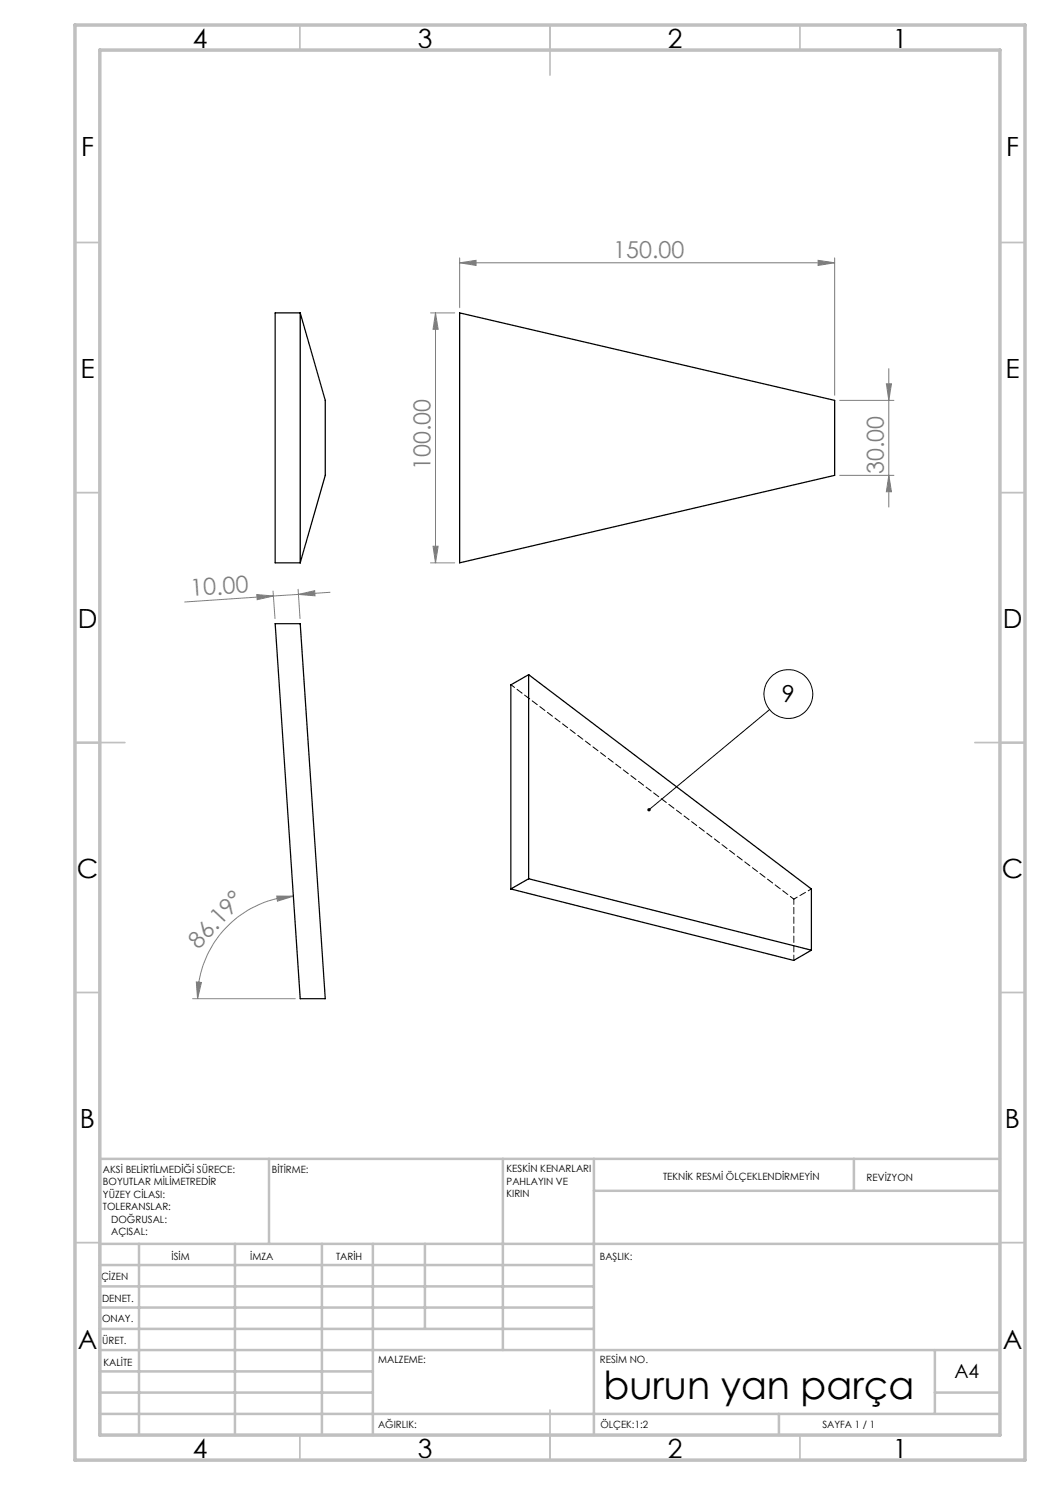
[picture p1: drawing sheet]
<svg xmlns="http://www.w3.org/2000/svg" width="210mm" height="297mm" viewBox="0 0 210 297" stroke-linecap="round" stroke-linejoin="round" font-family="sans-serif">
<g fill="none" stroke="#000" stroke-width=".2">
<path d="M153.9 141.9l-24.1 20.1"/>
<circle cx="157.7" cy="138.8" r="4.9"/>
</g>
<g fill="none" stroke="#808080" stroke-width=".2">
<path d="M91.9 52.6l3.3-.5v1zM91.9 51.6v10M91.9 52.6h75M163.6 52.1l3.3 .5-3.3 .5zM166.9 51.6v27.5M86.1 62.6h4.8M87.1 62.6v50M87.1 62.6l.5 3.3h-1zM177.3 76.8h1l-.5 3.3zM177.8 73.7v27.7M167.9 80.1h10.9M167.9 95.1h10.9"/>
<path d="M177.8 95.1l.5 3.3h-1zM51.4 118.9l3.3 .3-3.3 .7zM54.6 118.2l.4 5.5M59.6 117.9l.4 5.8M59.7 118.9l3.2-.8 .1 1.1zM66 118.5l-29.1 1.9M86.1 112.6h4.8M86.6 109.3h1l-.5 3.3zM55.4 179.2h3.3l-3.2 1zM58.7 179.2a20.5 20.5 0 0 0-19.2 20.5M38.5 199.7h20.6M39.3 196.4l1 .1-.8 3.2z"/>
</g>
<g fill="none" stroke="#c0c0c0" stroke-width=".35">
<path d="M60 5v5M110 5v10M160 5v5M15 48.5h5M200 48.5h5M15 98.5h5M200 98.5h5M15 148.5h10M195 148.5h10M15 198.5h5M200 198.5h5M15 248.5h5"/>
<path d="M200 248.5h5M60 287v5M110 282v10M160 287v5"/>
</g>
<g fill="none" stroke="#c0c0c0" stroke-width=".5">
<path d="M53.8 231.8v17M100.6 231.8v38.2M118.8 231.8v55.2M118.8 238.2h81.2M170.8 231.8v6.4M200 231.8h-180v55.2M20 248.8h180M20 257.3h98.8M20 253h98.8M27.8 248.8v38.2M47 248.8v38.2M64.4 248.8v38.2"/>
<path d="M74.6 248.8v38.2M85 248.8v17M20 265.8h98.8M20 261.5h98.8M20 278.5h54.6M20 274.3h54.6M20 270h180M187 278.5h13M187 270v12.8M20 282.8h180M155.8 282.8v4.2"/>
</g>
<path d="M15 5h190v287h-190zM20 10h180v277h-180z" fill="none" stroke="#c0c0c0" stroke-width=".7"/>
<path d="M129.5 161.8a.34 .34 0 0 1 .5-.1 .34 .34 0 0 1 0 .5 .34 .34 0 0 1-.5 0l.3-.2-.3 .2z" fill="#000"/>
<g fill="#808080">
<path d="M163.6 52.1l3.3 .5-3.3 .5zM91.9 52.6l3.3-.5v1z"/>
<path d="M59.7 118.9l3.2-.8 .1 1.1zM51.4 118.9l3.3 .3-3.3 .7z"/>
<path d="M55.4 179.2h3.3l-3.2 1zM39.3 196.4l1 .1-.8 3.2z"/>
<path d="M87.1 62.6l.5 3.3h-1zM86.6 109.3h1l-.5 3.3z"/>
<path d="M177.3 76.8h1l-.5 3.3zM177.8 95.1l.5 3.3h-1z"/>
</g>
<path d="M60 62.6l5.1 17.5v15l-5.1 17.5M60 62.6v50M60 62.6h-5v50h5M91.9 62.6l75 17.5v15l-75 17.5zM55 124.7h5l5.1 75h-5.1zM105.7 134.9l56.6 42.9v12.2M105.7 134.9v40.9M105.7 134.9l-3.5 2.1v40.8M102.2 177.8l56.6 14.3 3.5-2.1M105.7 175.8l56.6 14.2M105.7 175.8l-3.5 2" fill="none" stroke="#000" stroke-width=".25"/>
<path d="M158.8 179.8l-56.6-42.8" fill="none" stroke="#000" stroke-width=".2" stroke-dasharray="1.3 .6" stroke-dashoffset=".4"/>
<path d="M158.8 179.8l3.5-2" fill="none" stroke="#000" stroke-width=".2" stroke-dasharray="1.3 .6" stroke-dashoffset=".5"/>
<path d="M158.8 179.8v12.3" fill="none" stroke="#000" stroke-width=".2" stroke-dasharray="1.3 .6" stroke-dashoffset=".2"/>
<text font-size="7.8" x="120.7" y="279.9">burun yan parça</text>
<g font-size="5.3">
<text x="38.5" y="9.5">4</text>
<text x="83.5" y="9.5">3</text>
<text x="133.6" y="9.5">2</text>
<text x="178.6" y="9.5">1</text>
<text x="16.2" y="31.3">F</text>
<text x="201.2" y="31.3">F</text>
<text x="16.1" y="75.5">E</text>
<text x="201.1" y="75.5">E</text>
<text x="15.5" y="125.5">D</text>
<text x="200.5" y="125.5">D</text>
<text x="15.4" y="175.5">C</text>
<text x="200.4" y="175.5">C</text>
<text x="16" y="225.5">B</text>
<text x="201" y="225.5">B</text>
<text x="15.5" y="269.8">A</text>
<text x="200.5" y="269.8">A</text>
<text x="38.5" y="291.5">4</text>
<text x="83.5" y="291.5">3</text>
<text x="133.6" y="291.5">2</text>
<text x="178.6" y="291.5">1</text>
</g>
<g font-size="4.7" fill="#808080">
<text x="122.7" y="51.5">150.00</text>
<text x="86.1" y="94" transform="rotate(-90 86.1 94)">100.00</text>
<text x="176.8" y="94.8" transform="rotate(-90 176.8 94.8)">30.00</text>
<text x="38.2" y="119.3" transform="rotate(-4 38.2 119.3)">10.00</text>
<text x="39.7" y="189.9" transform="rotate(-47 39.7 189.9)">86.19°</text>
</g>
<text font-size="4.7" x="156.4" y="140.5">9</text>
<text font-size="3.9" x="190.9" y="275.5">A4</text>
<g font-size="2">
<text x="20.6" y="234.6">AKSİ BELİRTİLMEDİĞİ SÜRECE:</text>
<text x="20.6" y="237.1">BOYUTLAR MİLİMETREDİR</text>
<text x="20.6" y="239.6">YÜZEY CİLASI:</text>
<text x="54.4" y="234.6">BİTİRME:</text>
<text x="101.3" y="234.5">KESKİN KENARLARI</text>
<text x="101.3" y="237">PAHLAYIN VE</text>
<text x="101.3" y="239.5">KIRIN</text>
<text x="132.6" y="236">TEKNİK RESMİ ÖLÇEKLENDİRMEYİN</text>
<text x="173.3" y="236.2">REVİZYON</text>
<text x="20.6" y="242.1">TOLERANSLAR:</text>
<text x="22.2" y="244.6">DOĞRUSAL:</text>
<text x="22.2" y="247.1">AÇISAL:</text>
<text x="34.3" y="252">İSİM</text>
<text x="50" y="251.9">İMZA</text>
<text x="67.2" y="251.9">TARİH</text>
<text x="120" y="251.9">BAŞLIK:</text>
<text x="20.2" y="256.1">ÇİZEN</text>
<text x="20.4" y="260.3">DENET.</text>
<text x="20.4" y="264.4">ONAY.</text>
<text x="20.5" y="268.8">ÜRET.</text>
<text x="20.7" y="273.1">KALİTE</text>
<text x="75.7" y="272.5">MALZEME:</text>
<text x="120" y="272.5">RESİM NO.</text>
<text x="75.6" y="285.5">AĞIRLIK:</text>
<text x="120.1" y="285.6">ÖLÇEK:1:2</text>
<text x="164.5" y="285.6">SAYFA 1 / 1</text>
</g>
</svg>
